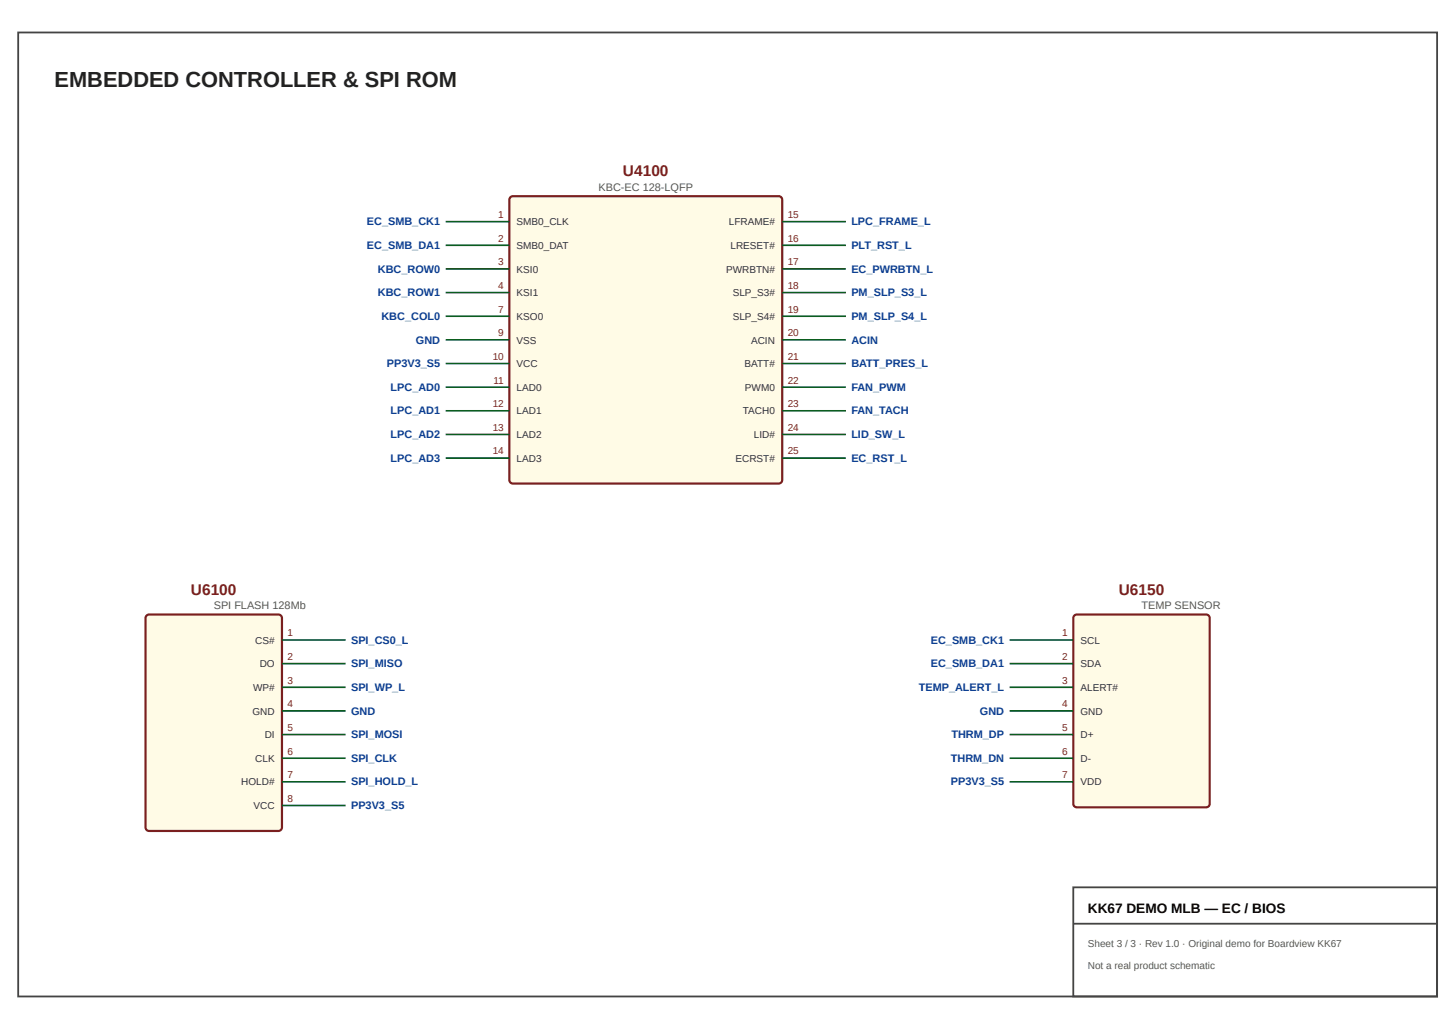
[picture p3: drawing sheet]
<svg xmlns="http://www.w3.org/2000/svg" width="420mm" height="297mm" viewBox="0 0 420 297" stroke-linecap="round" stroke-linejoin="round" font-family="sans-serif">
<path d="M5.2 9.4h409.5v278.2h-409.5z" fill="none" stroke="#444" stroke-width=".52"/>
<path d="M147.3 56.9l.7-.3h76.7a1.05 1.05 0 0 1 1 1.1v80.8a1.05 1.05 0 0 1-1 1.1h-76.7a1.05 1.05 0 0 1-1-1.1v-80.8z" fill="#fffbe6"/>
<path d="M147.3 56.9l.7-.3h76.7a1.05 1.05 0 0 1 1 1.1v80.8a1.05 1.05 0 0 1-1 1.1h-76.7a1.05 1.05 0 0 1-1-1.1v-80.8z" fill="none" stroke="#7a1f1f" stroke-width=".63" stroke-linecap="butt"/>
<g fill="none" stroke="#0b5d1e" stroke-width=".47">
<path d="M128.6 64h18.4M128.6 70.8h18.4M128.6 77.6h18.4M225.7 64h18.4M225.7 70.8h18.4M225.7 77.6h18.4M128.6 84.4h18.4M128.6 91.3h18.4M128.6 98.1h18.4M225.7 84.4h18.4M225.7 91.3h18.4M225.7 98.1h18.4"/>
<path d="M128.6 104.9h18.4M128.6 111.7h18.4M128.6 118.6h18.4M225.7 104.9h18.4M225.7 111.7h18.4M225.7 118.6h18.4M128.6 125.4h18.4M128.6 132.2h18.4M225.7 125.4h18.4M225.7 132.2h18.4"/>
</g>
<path d="M42.3 177.7l.7-.3h37.3a1.05 1.05 0 0 1 1.1 1v60.4a1.05 1.05 0 0 1-1.1 1h-37.3a1.05 1.05 0 0 1-1-1v-60.4z" fill="#fffbe6"/>
<path d="M42.3 177.7l.7-.3h37.3a1.05 1.05 0 0 1 1.1 1v60.4a1.05 1.05 0 0 1-1.1 1h-37.3a1.05 1.05 0 0 1-1-1v-60.4z" fill="none" stroke="#7a1f1f" stroke-width=".63" stroke-linecap="butt"/>
<path d="M81.4 184.7h18.3M81.4 191.5h18.3M81.4 198.4h18.3M81.4 205.2h18.3M81.4 212h18.3M81.4 218.8h18.3M81.4 225.7h18.3M81.4 232.5h18.3" fill="none" stroke="#0b5d1e" stroke-width=".47"/>
<path d="M310.1 177.7l.7-.3h37.3a1.05 1.05 0 0 1 1 1v53.6a1.05 1.05 0 0 1-1 1h-37.3a1.05 1.05 0 0 1-1.1-1v-53.6z" fill="#fffbe6"/>
<path d="M310.1 177.7l.7-.3h37.3a1.05 1.05 0 0 1 1 1v53.6a1.05 1.05 0 0 1-1 1h-37.3a1.05 1.05 0 0 1-1.1-1v-53.6z" fill="none" stroke="#7a1f1f" stroke-width=".63" stroke-linecap="butt"/>
<path d="M291.4 184.7h18.3M291.4 191.5h18.3M291.4 198.4h18.3M291.4 205.2h18.3M291.4 212h18.3M291.4 218.8h18.3M291.4 225.7h18.3" fill="none" stroke="#0b5d1e" stroke-width=".47"/>
<path d="M309.7 256.1h105v31.5h-105zM309.7 266.6h105" fill="none" stroke="#444" stroke-width=".52"/>
<text font-size="6.3" fill="#222" x="15.7" y="25.1">EMBEDDED CONTROLLER &amp; SPI ROM</text>
<g font-size="4.5" fill="#7a1f1f">
<text x="179.8" y="50.8">U4100</text>
<text x="55.1" y="171.6">U6100</text>
<text x="322.9" y="171.6">U6150</text>
</g>
<text font-size="3.9" x="313.9" y="263.5">KK67 DEMO MLB — EC / BIOS</text>
<g font-size="3.1" fill="#555">
<text x="172.7" y="55">KBC-EC 128-LQFP</text>
<text x="61.7" y="175.8">SPI FLASH 128Mb</text>
<text x="329.4" y="175.8">TEMP SENSOR</text>
</g>
<g font-size="3.1" fill="#0b3d91">
<text x="105.9" y="65">EC_SMB_CK1</text>
<text x="245.7" y="65">LPC_FRAME_L</text>
<text x="105.9" y="71.8">EC_SMB_DA1</text>
<text x="245.7" y="71.8">PLT_RST_L</text>
<text x="109" y="78.7">KBC_ROW0</text>
<text x="245.7" y="78.7">EC_PWRBTN_L</text>
<text x="109" y="85.5">KBC_ROW1</text>
<text x="245.7" y="85.5">PM_SLP_S3_L</text>
<text x="110.1" y="92.3">KBC_COL0</text>
<text x="245.7" y="92.3">PM_SLP_S4_L</text>
<text x="120.1" y="99.1">GND</text>
<text x="245.7" y="99.1">ACIN</text>
<text x="111.7" y="106">PP3V3_S5</text>
<text x="245.7" y="106">BATT_PRES_L</text>
<text x="112.7" y="112.8">LPC_AD0</text>
<text x="245.7" y="112.8">FAN_PWM</text>
<text x="112.7" y="119.6">LPC_AD1</text>
<text x="245.7" y="119.6">FAN_TACH</text>
<text x="112.7" y="126.4">LPC_AD2</text>
<text x="245.7" y="126.4">LID_SW_L</text>
<text x="112.7" y="133.3">LPC_AD3</text>
<text x="245.7" y="133.3">EC_RST_L</text>
<text x="101.3" y="185.8">SPI_CS0_L</text>
<text x="268.6" y="185.8">EC_SMB_CK1</text>
<text x="101.3" y="192.6">SPI_MISO</text>
<text x="268.6" y="192.6">EC_SMB_DA1</text>
<text x="101.3" y="199.4">SPI_WP_L</text>
<text x="265.1" y="199.4">TEMP_ALERT_L</text>
<text x="101.3" y="206.2">GND</text>
<text x="282.8" y="206.2">GND</text>
<text x="101.3" y="213.1">SPI_MOSI</text>
<text x="274.6" y="213.1">THRM_DP</text>
<text x="101.3" y="219.9">SPI_CLK</text>
<text x="274.4" y="219.9">THRM_DN</text>
<text x="101.3" y="226.7">SPI_HOLD_L</text>
<text x="274.4" y="226.7">PP3V3_S5</text>
<text x="101.3" y="233.5">PP3V3_S5</text>
</g>
<g font-size="2.9" fill="#7a1f1f">
<text x="143.8" y="62.9">1</text>
<text x="227.3" y="62.9">15</text>
<text x="143.8" y="69.7">2</text>
<text x="227.3" y="69.7">16</text>
<text x="143.8" y="76.6">3</text>
<text x="227.3" y="76.6">17</text>
<text x="143.8" y="83.4">4</text>
<text x="227.3" y="83.4">18</text>
<text x="143.8" y="90.2">7</text>
<text x="227.3" y="90.2">19</text>
<text x="143.8" y="97">9</text>
<text x="227.3" y="97">20</text>
<text x="142.2" y="103.9">10</text>
<text x="227.3" y="103.9">21</text>
<text x="142.4" y="110.7">11</text>
<text x="227.3" y="110.7">22</text>
<text x="142.2" y="117.5">12</text>
<text x="227.3" y="117.5">23</text>
<text x="142.2" y="124.3">13</text>
<text x="227.3" y="124.3">24</text>
<text x="142.2" y="131.2">14</text>
<text x="227.3" y="131.2">25</text>
<text x="82.9" y="183.7">1</text>
<text x="306.6" y="183.7">1</text>
<text x="82.9" y="190.5">2</text>
<text x="306.6" y="190.5">2</text>
<text x="82.9" y="197.3">3</text>
<text x="306.6" y="197.3">3</text>
<text x="82.9" y="204.1">4</text>
<text x="306.6" y="204.1">4</text>
<text x="82.9" y="211">5</text>
<text x="306.6" y="211">5</text>
<text x="82.9" y="217.8">6</text>
<text x="306.6" y="217.8">6</text>
<text x="82.9" y="224.6">7</text>
<text x="306.6" y="224.6">7</text>
<text x="82.9" y="231.4">8</text>
</g>
<g font-size="2.9" fill="#333">
<text x="149.1" y="65">SMB0_CLK</text>
<text x="210.3" y="65">LFRAME#</text>
<text x="149.1" y="71.8">SMB0_DAT</text>
<text x="210.8" y="71.8">LRESET#</text>
<text x="149.1" y="78.7">KSI0</text>
<text x="209.5" y="78.7">PWRBTN#</text>
<text x="149.1" y="85.5">KSI1</text>
<text x="211.5" y="85.5">SLP_S3#</text>
<text x="149.1" y="92.3">KSO0</text>
<text x="211.5" y="92.3">SLP_S4#</text>
<text x="149.1" y="99.1">VSS</text>
<text x="216.8" y="99.1">ACIN</text>
<text x="149.1" y="106">VCC</text>
<text x="214.9" y="106">BATT#</text>
<text x="149.1" y="112.8">LAD0</text>
<text x="215" y="112.8">PWM0</text>
<text x="149.1" y="119.6">LAD1</text>
<text x="214.4" y="119.6">TACH0</text>
<text x="149.1" y="126.4">LAD2</text>
<text x="217.5" y="126.4">LID#</text>
<text x="149.1" y="133.3">LAD3</text>
<text x="212.3" y="133.3">ECRST#</text>
<text x="73.7" y="185.8">CS#</text>
<text x="311.8" y="185.8">SCL</text>
<text x="74.9" y="192.6">DO</text>
<text x="311.8" y="192.6">SDA</text>
<text x="73" y="199.4">WP#</text>
<text x="311.8" y="199.4">ALERT#</text>
<text x="72.9" y="206.2">GND</text>
<text x="311.8" y="206.2">GND</text>
<text x="76.4" y="213.1">DI</text>
<text x="311.8" y="213.1">D+</text>
<text x="73.7" y="219.9">CLK</text>
<text x="311.8" y="219.9">D-</text>
<text x="69.6" y="226.7">HOLD#</text>
<text x="311.8" y="226.7">VDD</text>
<text x="73.2" y="233.5">VCC</text>
</g>
<g font-size="2.9" fill="#555">
<text x="313.9" y="273.4">Sheet 3 / 3 · Rev 1.0 · Original demo for Boardview KK67</text>
<text x="313.9" y="279.7">Not a real product schematic</text>
</g>
</svg>
